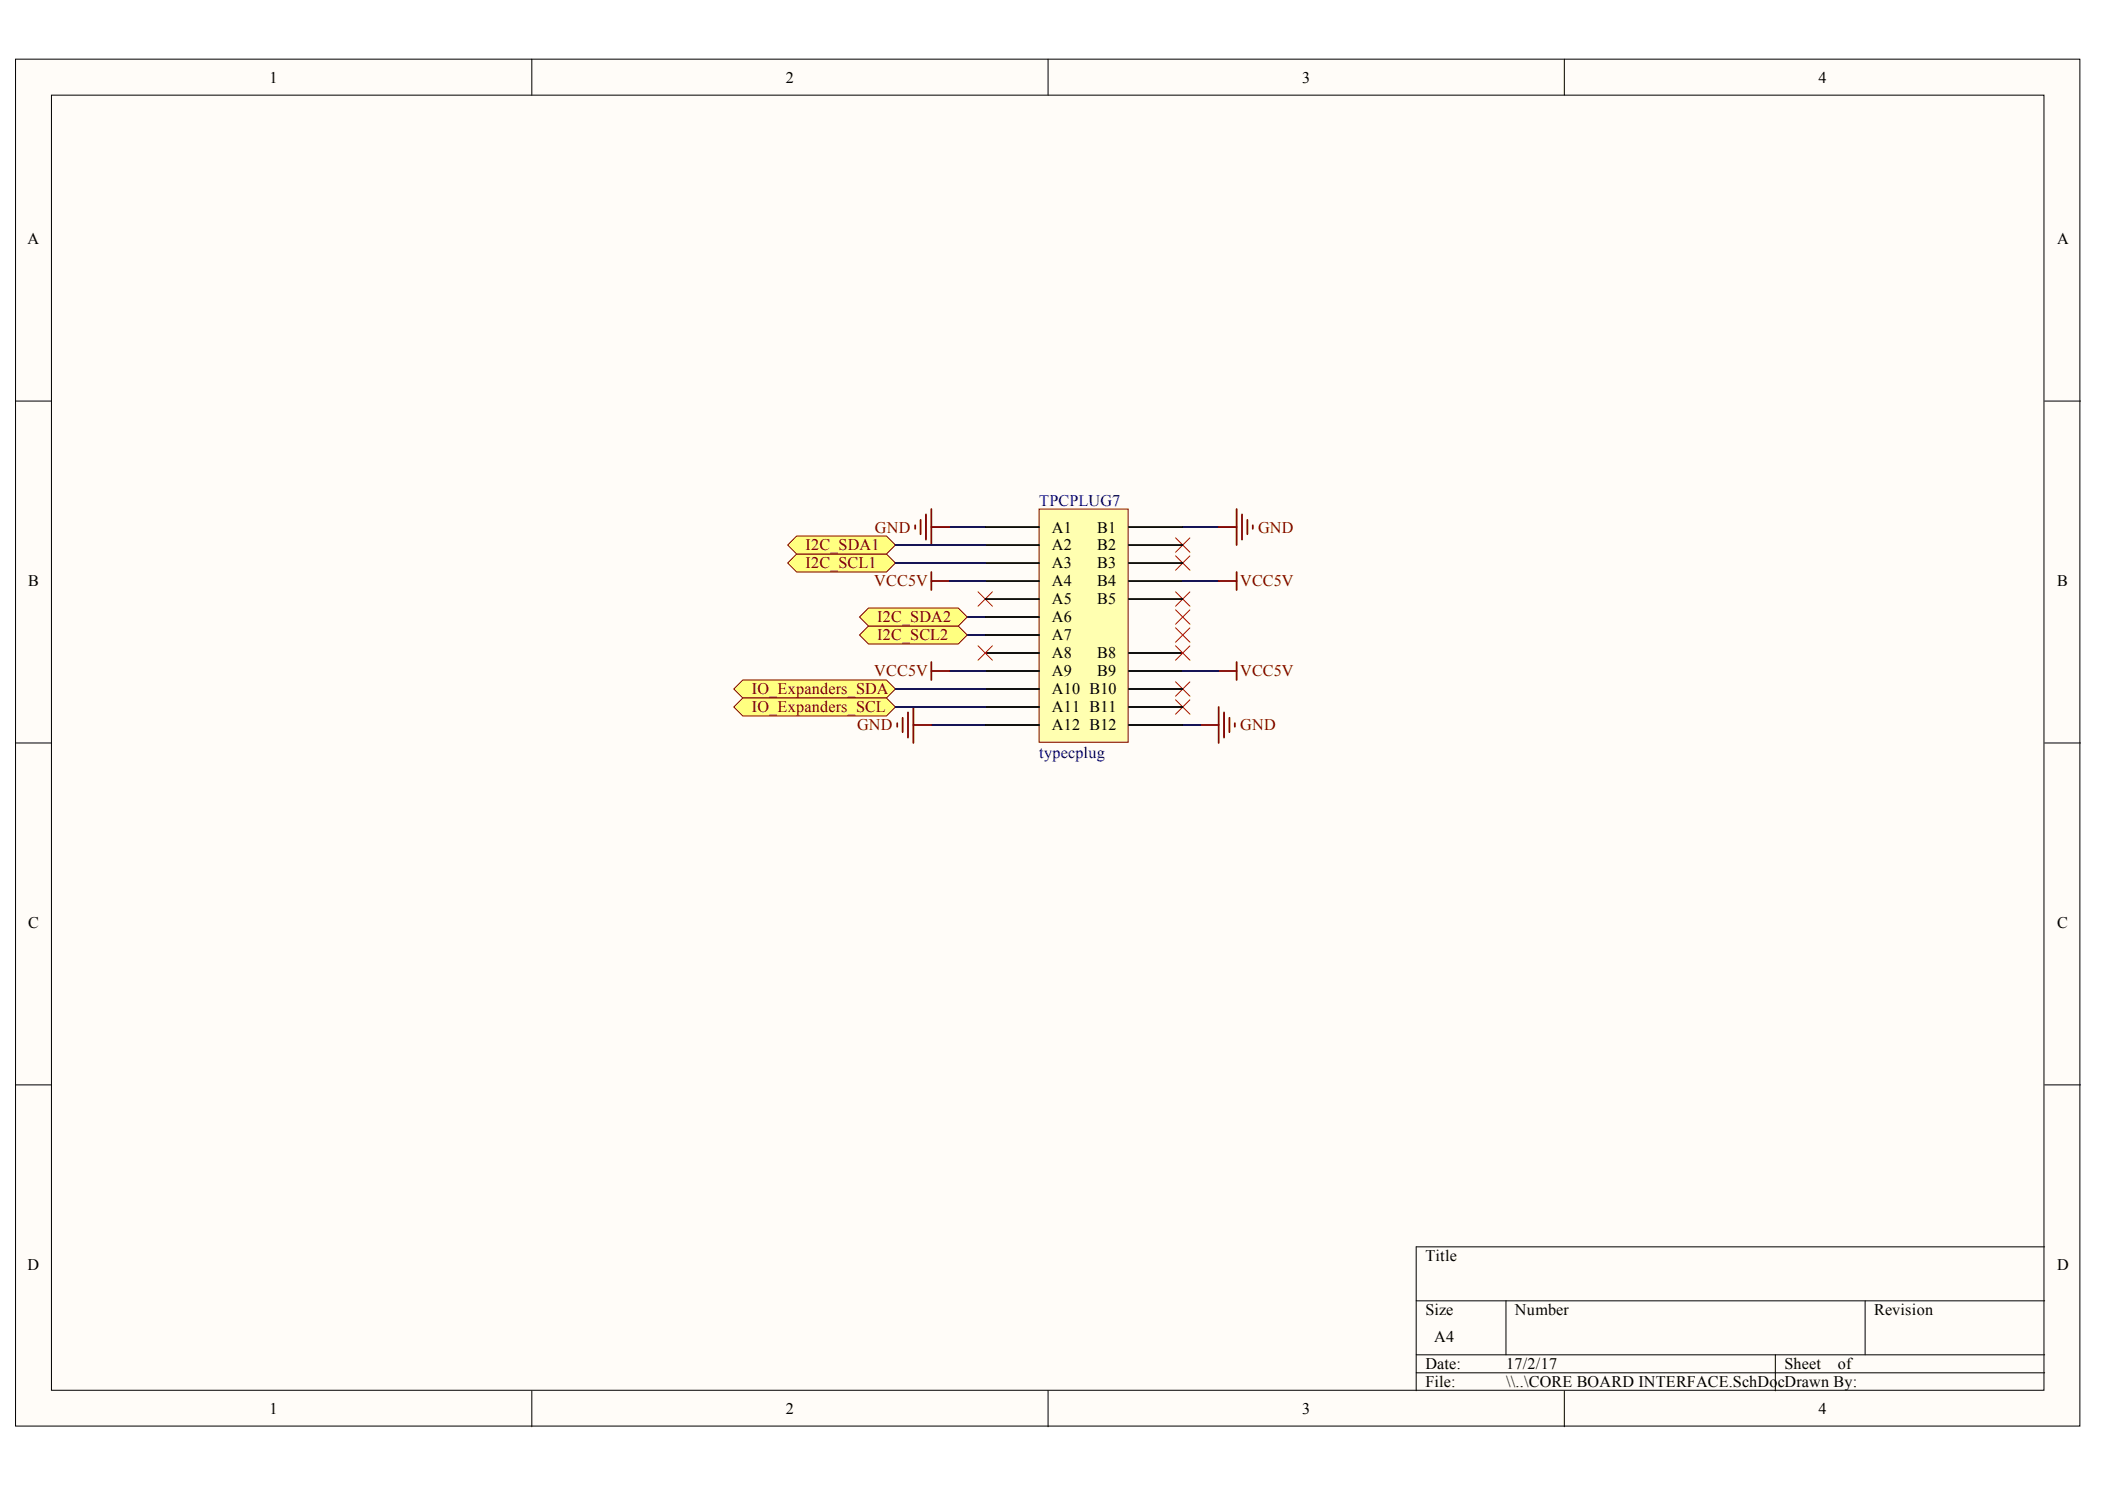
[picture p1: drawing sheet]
<svg xmlns="http://www.w3.org/2000/svg" width="297mm" height="210mm" viewBox="0 0 297 210" stroke-linecap="round" stroke-linejoin="round" font-family="sans-serif">
<g fill="#fffcf8" stroke="#000" stroke-width=".14">
<path d="M2.2 8.3h291.3v192.9h-291.3z"/>
<path d="M7.3 13.4h281.1v182.7h-281.1z"/>
</g>
<g fill="none" stroke="#000" stroke-width=".14">
<path d="M75 8.3v5.1M147.9 8.3v5.1M220.7 8.3v5.1M2.2 56.6h5.1M288.5 56.6h5.1M2.2 104.8h5.1M288.5 104.8h5.1M2.2 153h5.1M288.5 153h5.1M288.5 175.9h-88.7v20.3M75 196.2v5.1M147.9 196.2v5.1"/>
<path d="M199.8 183.5h88.7M199.8 191.1h88.7M199.8 193.7h88.7M212.5 183.5v7.6M220.7 196.2v5.1M250.5 191.1v5.1M263.2 183.5v7.6"/>
</g>
<g fill="none" stroke="#800000" stroke-width=".25">
<path d="M129.1 74.1v.5M129.9 73.3v2.1M130.7 72.6v3.5M131.4 74.3h2.6M131.4 71.8v5.1M172 74.3h2.5M174.5 71.8v5.1M175.3 72.6v3.5M176 73.3v2.1M176.8 74.1v.5M128.9 99.7v5.1M131.4 80.7v2.5"/>
<path d="M131.4 82h2.6M172 99.7v5.1M172 94.7h2.5M174.5 93.4v2.5M126.6 102v.5M127.4 101.3v2M128.1 100.5v3.5M128.9 102.3h2.5M169.4 102.3h2.6M172.7 100.5v3.5M173.5 101.3v2M174.2 102v.5"/>
</g>
<path d="M134 74.3h5M166.9 74.3h5.1M136.5 87h2.5M136.5 89.6h2.5M131.4 102.3h7.6M166.9 102.3h2.5" fill="none" stroke="#000080" stroke-width=".25"/>
<g fill="none" stroke="#f00" stroke-width=".14">
<path d="M165.9 75.9l2 2M165.9 78.4l2 2M167.9 75.9l-2 2M167.9 78.4l-2 2M138 83.5l2 2M140 83.5l-2 2M165.9 88.6l2 2M165.9 86l2 2.1M165.9 83.5l2 2M165.9 96.2l2 2M165.9 98.7l2 2M167.9 88.6l-2 2"/>
<path d="M167.9 86l-2 2.1M167.9 83.5l-2 2M167.9 96.2l-2 2M167.9 98.7l-2 2"/>
</g>
<path d="M146.6 71.8h12.6v32.9h-12.6z" fill="#ffffb0" stroke="#800000" stroke-width=".14"/>
<g fill="none" stroke="#000" stroke-width=".25">
<path d="M139 74.3h7.6M139 76.9h7.6M139 79.4h7.6M159.3 74.3h7.6M159.3 76.9h7.6M159.3 79.4h7.6M139 82h7.6M139 84.5h7.6M139 87h7.6M139 89.6h7.6M139 92.1h7.6M139 94.7h7.6"/>
<path d="M139 97.2h7.6M139 99.7h7.6M159.3 82h7.6M159.3 84.5h7.6M159.3 92.1h7.6M159.3 94.7h7.6M159.3 97.2h7.6M159.3 99.7h7.6M139 102.3h7.6M159.3 102.3h7.6"/>
</g>
<g fill="#ffff80" stroke="#800000" stroke-width=".14">
<path d="M112.4 78.2h12.7l1.3 1.2-1.3 1.3h-12.7l-1.2-1.3z" fill-rule="evenodd"/>
<path d="M112.4 75.6h12.7l1.3 1.3-1.3 1.3h-12.7l-1.2-1.3z" fill-rule="evenodd"/>
<path d="M122.6 88.3h12.6l1.3 1.3-1.3 1.2h-12.6l-1.3-1.2z" fill-rule="evenodd"/>
<path d="M122.6 85.8h12.6l1.3 1.2-1.3 1.3h-12.6l-1.3-1.3z" fill-rule="evenodd"/>
<path d="M104.8 95.9h20.3l1.3 1.3-1.3 1.3h-20.3l-1.2-1.3z" fill-rule="evenodd"/>
<path d="M104.8 98.5h20.3l1.3 1.2-1.3 1.3h-20.3l-1.2-1.3z" fill-rule="evenodd"/>
</g>
<path d="M126.4 76.9h12.6M126.4 79.4h12.6M126.4 99.7h12.6M126.4 97.2h12.6M134 82h5M134 94.7h5M166.9 82h5.1M166.9 94.7h5.1" fill="none" stroke="#000080" stroke-width=".25"/>
<path d="M131.4 93.4v2.5M131.4 94.7h2.6M172 82h2.5M174.5 80.7v2.5" fill="none" stroke="#800000" stroke-width=".25"/>
<path d="M138 91.1l2 2M140 91.1l-2 2M165.9 91.1l2 2M167.9 91.1l-2 2" fill="none" stroke="#f00" stroke-width=".14"/>
<g font-size="2.3">
<text x="38" y="11.7">1</text>
<text x="110.9" y="11.7">2</text>
<text x="183.8" y="11.7">3</text>
<text x="256.6" y="11.7">4</text>
<text x="3.9" y="34.5">A</text>
<text x="290.3" y="34.5">A</text>
<text x="148.4" y="75.1">A1</text>
<text x="148.4" y="77.7">A2</text>
<text x="154.8" y="75.1">B1</text>
<text x="154.8" y="77.7">B2</text>
<text x="4" y="82.7">B</text>
<text x="148.4" y="80.2">A3</text>
<text x="148.4" y="82.7">A4</text>
<text x="154.8" y="80.2">B3</text>
<text x="154.8" y="82.7">B4</text>
<text x="290.3" y="82.7">B</text>
<text x="148.4" y="85.3">A5</text>
<text x="148.4" y="87.8">A6</text>
<text x="154.8" y="85.3">B5</text>
<text x="148.4" y="90.3">A7</text>
<text x="148.4" y="92.9">A8</text>
<text x="148.4" y="95.4">A9</text>
<text x="154.8" y="92.9">B8</text>
<text x="154.8" y="95.4">B9</text>
<text x="148.4" y="97.9">A10 B10</text>
<text x="148.4" y="100.5">A11 B11</text>
<text x="148.4" y="103">A12 B12</text>
<text x="4" y="131">C</text>
<text x="290.3" y="131">C</text>
<text x="3.9" y="179.2">D</text>
<text x="201.1" y="177.9">Title</text>
<text x="290.3" y="179.2">D</text>
<text x="201.1" y="185.6">Size</text>
<text x="213.8" y="185.6">Number</text>
<text x="264.5" y="185.6">Revision</text>
<text x="202.4" y="189.4">A4</text>
<text x="201.1" y="193.2">Date:</text>
<text x="201.1" y="195.7">File:</text>
<text x="212.5" y="193.2">17/2/17</text>
<text x="212.5" y="195.7">\\..\CORE BOARD INTERFACE.SchDo</text>
<text x="250.9" y="195.7">cDrawn By:</text>
<text x="251.8" y="193.2">Sheet</text>
<text x="259.4" y="193.2">of</text>
<text x="38" y="199.5">1</text>
<text x="110.9" y="199.5">2</text>
<text x="183.8" y="199.5">3</text>
<text x="256.6" y="199.5">4</text>
</g>
<g font-size="2.3" fill="#000080">
<text x="146.7" y="71.3">TPCPLUG7</text>
<text x="146.7" y="106.9">typecplug</text>
</g>
<g font-size="2.3" fill="#800000">
<text x="113.7" y="77.7">I2C_SDA1</text>
<text x="123.5" y="75.1">GND</text>
<text x="177.5" y="75.1">GND</text>
<text x="113.7" y="80.2">I2C_SCL1</text>
<text x="123.4" y="82.7">VCC5V</text>
<text x="175" y="82.7">VCC5V</text>
<text x="123.8" y="87.8">I2C_SDA2</text>
<text x="123.4" y="95.4">VCC5V</text>
<text x="123.8" y="90.3">I2C_SCL2</text>
<text x="175" y="95.4">VCC5V</text>
<text x="106.1" y="97.9">IO_Expanders_SDA</text>
<text x="106.1" y="100.5">IO_Expanders_SCL</text>
<text x="120.9" y="103">GND</text>
<text x="175" y="103">GND</text>
</g>
</svg>
